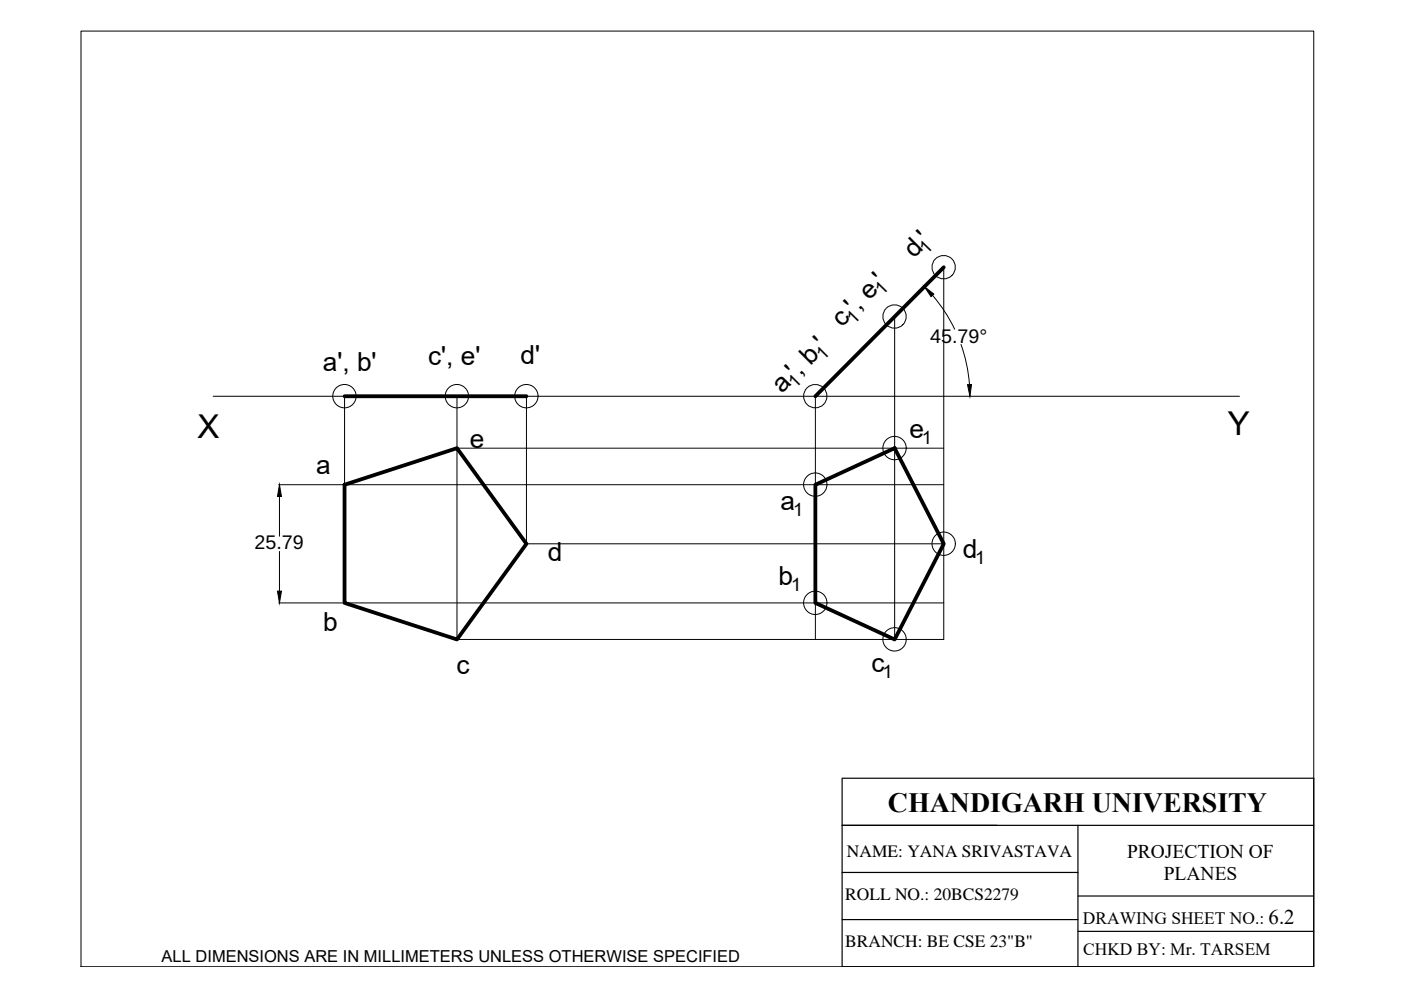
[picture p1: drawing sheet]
<svg xmlns="http://www.w3.org/2000/svg" width="297mm" height="210mm" viewBox="0 0 297 210" stroke-linecap="round" stroke-linejoin="round" font-family="sans-serif">
<!-- layer: thick continuous -->
<g fill="none" stroke="#000" stroke-width=".21">
<path d="M17.2 6.6h261.3v198.4h-261.3zM200.1 56.7h.1M200.1 56.7v78.9h-103.2v-51.6M189.7 67.1h.1M189.7 67.1v68.5M197.7 62.6a32.8 32.8 0 0 1 4.7 7.2M203.8 73a32.8 32.8 0 0 1 1.7 8.5M45.2 84h217.6M73.1 84h.1M73.1 84v18.8h127M96.9 84h.1M96.9 95h103.2"/>
<path d="M111.6 84h.1M111.6 84v31.3h88.5M172.9 84h.1M172.9 84v51.6M189.7 95h.1M59.1 102.8h13.9M59.3 105.3v8.4M59.3 116.9v8.4M172.9 102.8h.1M200.1 115.3h.1M59.1 127.8h13.9M73.1 127.8h127"/>
<path d="M172.9 127.8h.1M189.7 135.6h.1"/>
<circle cx="200.1" cy="56.6" r="2.48"/>
<circle cx="189.7" cy="67.1" r="2.48"/>
<circle cx="73" cy="84" r="2.48"/>
<circle cx="96.9" cy="84" r="2.48"/>
<circle cx="111.6" cy="84" r="2.48"/>
<circle cx="172.9" cy="84" r="2.48"/>
<circle cx="189.7" cy="95" r="2.48"/>
<circle cx="172.9" cy="102.7" r="2.48"/>
<circle cx="200.1" cy="115.3" r="2.48"/>
<circle cx="172.9" cy="127.8" r="2.48"/>
<circle cx="189.7" cy="135.6" r="2.48"/>
</g>
<path d="M200.1 56.7l-27.2 27.3M73.1 84h38.5M73.1 102.8l23.8-7.8 14.7 20.3-14.7 20.3-23.8-7.8zM172.9 102.8l16.8-7.8 10.4 20.3-10.4 20.3-16.8-7.8z" fill="none" stroke="#000" stroke-width=".8"/>
<path d="M196 60.8l2 1.5-.6 .6zM205.1 81.6l.9-.1-.4 2.5zM59.3 102.8l.4 2.5h-.9zM58.8 125.3h.9l-.4 2.5z" fill="#000" stroke="#000" stroke-width=".21"/>
<!-- layer: 0 -->
<path d="M178.5 165h100v40h-100zM178.5 175h100M228.5 175v30M178.5 195h50M178.5 185h50M228.5 190h50M228.5 197.5h50" fill="none" stroke="#000" stroke-width=".25"/>
<path d="M191.9 180.4h28.6v3h-28.6z" fill="#fff" stroke="#fff" stroke-width=".48"/>
<g font-size="7">
<text x="41.9" y="92.9">X</text>
<text x="260.3" y="92.3">Y</text>
</g>
<text font-size="5.9" x="188.2" y="172.2">CHANDIGARH UNIVERSITY</text>
<g font-size="5.6">
<text x="193.8" y="55" transform="rotate(-45 193.8 55)">d '</text>
<text x="178.6" y="69.6" transform="rotate(-46 178.6 69.6)">c</text>
<text x="181.4" y="66.8" transform="rotate(-45 181.4 66.8)">', e '</text>
<text x="90.7" y="77.3">c', e'</text>
<text x="110.3" y="77.1">d'</text>
<text x="68.4" y="78.7">a', b'</text>
<text x="165.8" y="83.6" transform="rotate(-45 165.8 83.6)">a ', b '</text>
<text x="99.6" y="95">e</text>
<text x="192.8" y="92.8">e</text>
<text x="67" y="100.4">a</text>
<text x="165.5" y="108.1">a</text>
<text x="116.1" y="118.9">d</text>
<text x="204.1" y="118.4">d</text>
<text x="165" y="123.9">b</text>
<text x="68.5" y="133.8">b</text>
<text x="96.8" y="142.9">c</text>
<text x="184.8" y="142.4">c</text>
</g>
<text font-size="4.4" x="269" y="195.9">6.2</text>
<g font-size="4.2">
<text x="197.2" y="72.7">45.79°</text>
<text x="54" y="116.4">25.79</text>
</g>
<g font-size="4.1">
<text x="239" y="182">PROJECTION OF</text>
<text x="246.7" y="186.6">PLANES</text>
</g>
<g font-size="3.9">
<text x="196.5" y="54" transform="rotate(-46 196.5 54)">1</text>
<text x="187.1" y="62.9" transform="rotate(-46 187.1 62.9)">1</text>
<text x="181.1" y="68.9" transform="rotate(-46 181.1 68.9)">1</text>
<text x="174.6" y="76.6" transform="rotate(-45 174.6 76.6)">1</text>
<text x="168.6" y="82.6" transform="rotate(-45 168.6 82.6)">1</text>
<text x="195.5" y="94.1">1</text>
<text x="168.2" y="109.4">1</text>
<text x="206.8" y="119.7">1</text>
<text x="167.8" y="125.2">1</text>
<text x="187.1" y="143.7">1</text>
</g>
<g font-size="3.7">
<text x="179.6" y="181.7">NAME: YANA SRIVASTAVA</text>
<text x="179.2" y="190.9">ROLL NO.: 20BCS2279</text>
<text x="229.6" y="195.9">DRAWING SHEET NO.:</text>
<text x="179.2" y="200.7">BRANCH: BE CSE 23&quot;B&quot;</text>
<text x="229.7" y="202.5">CHKD BY: Mr. TARSEM</text>
</g>
<text font-size="3.5" x="34.3" y="203.9">ALL DIMENSIONS ARE IN MILLIMETERS UNLESS OTHERWISE SPECIFIED</text>
</svg>
